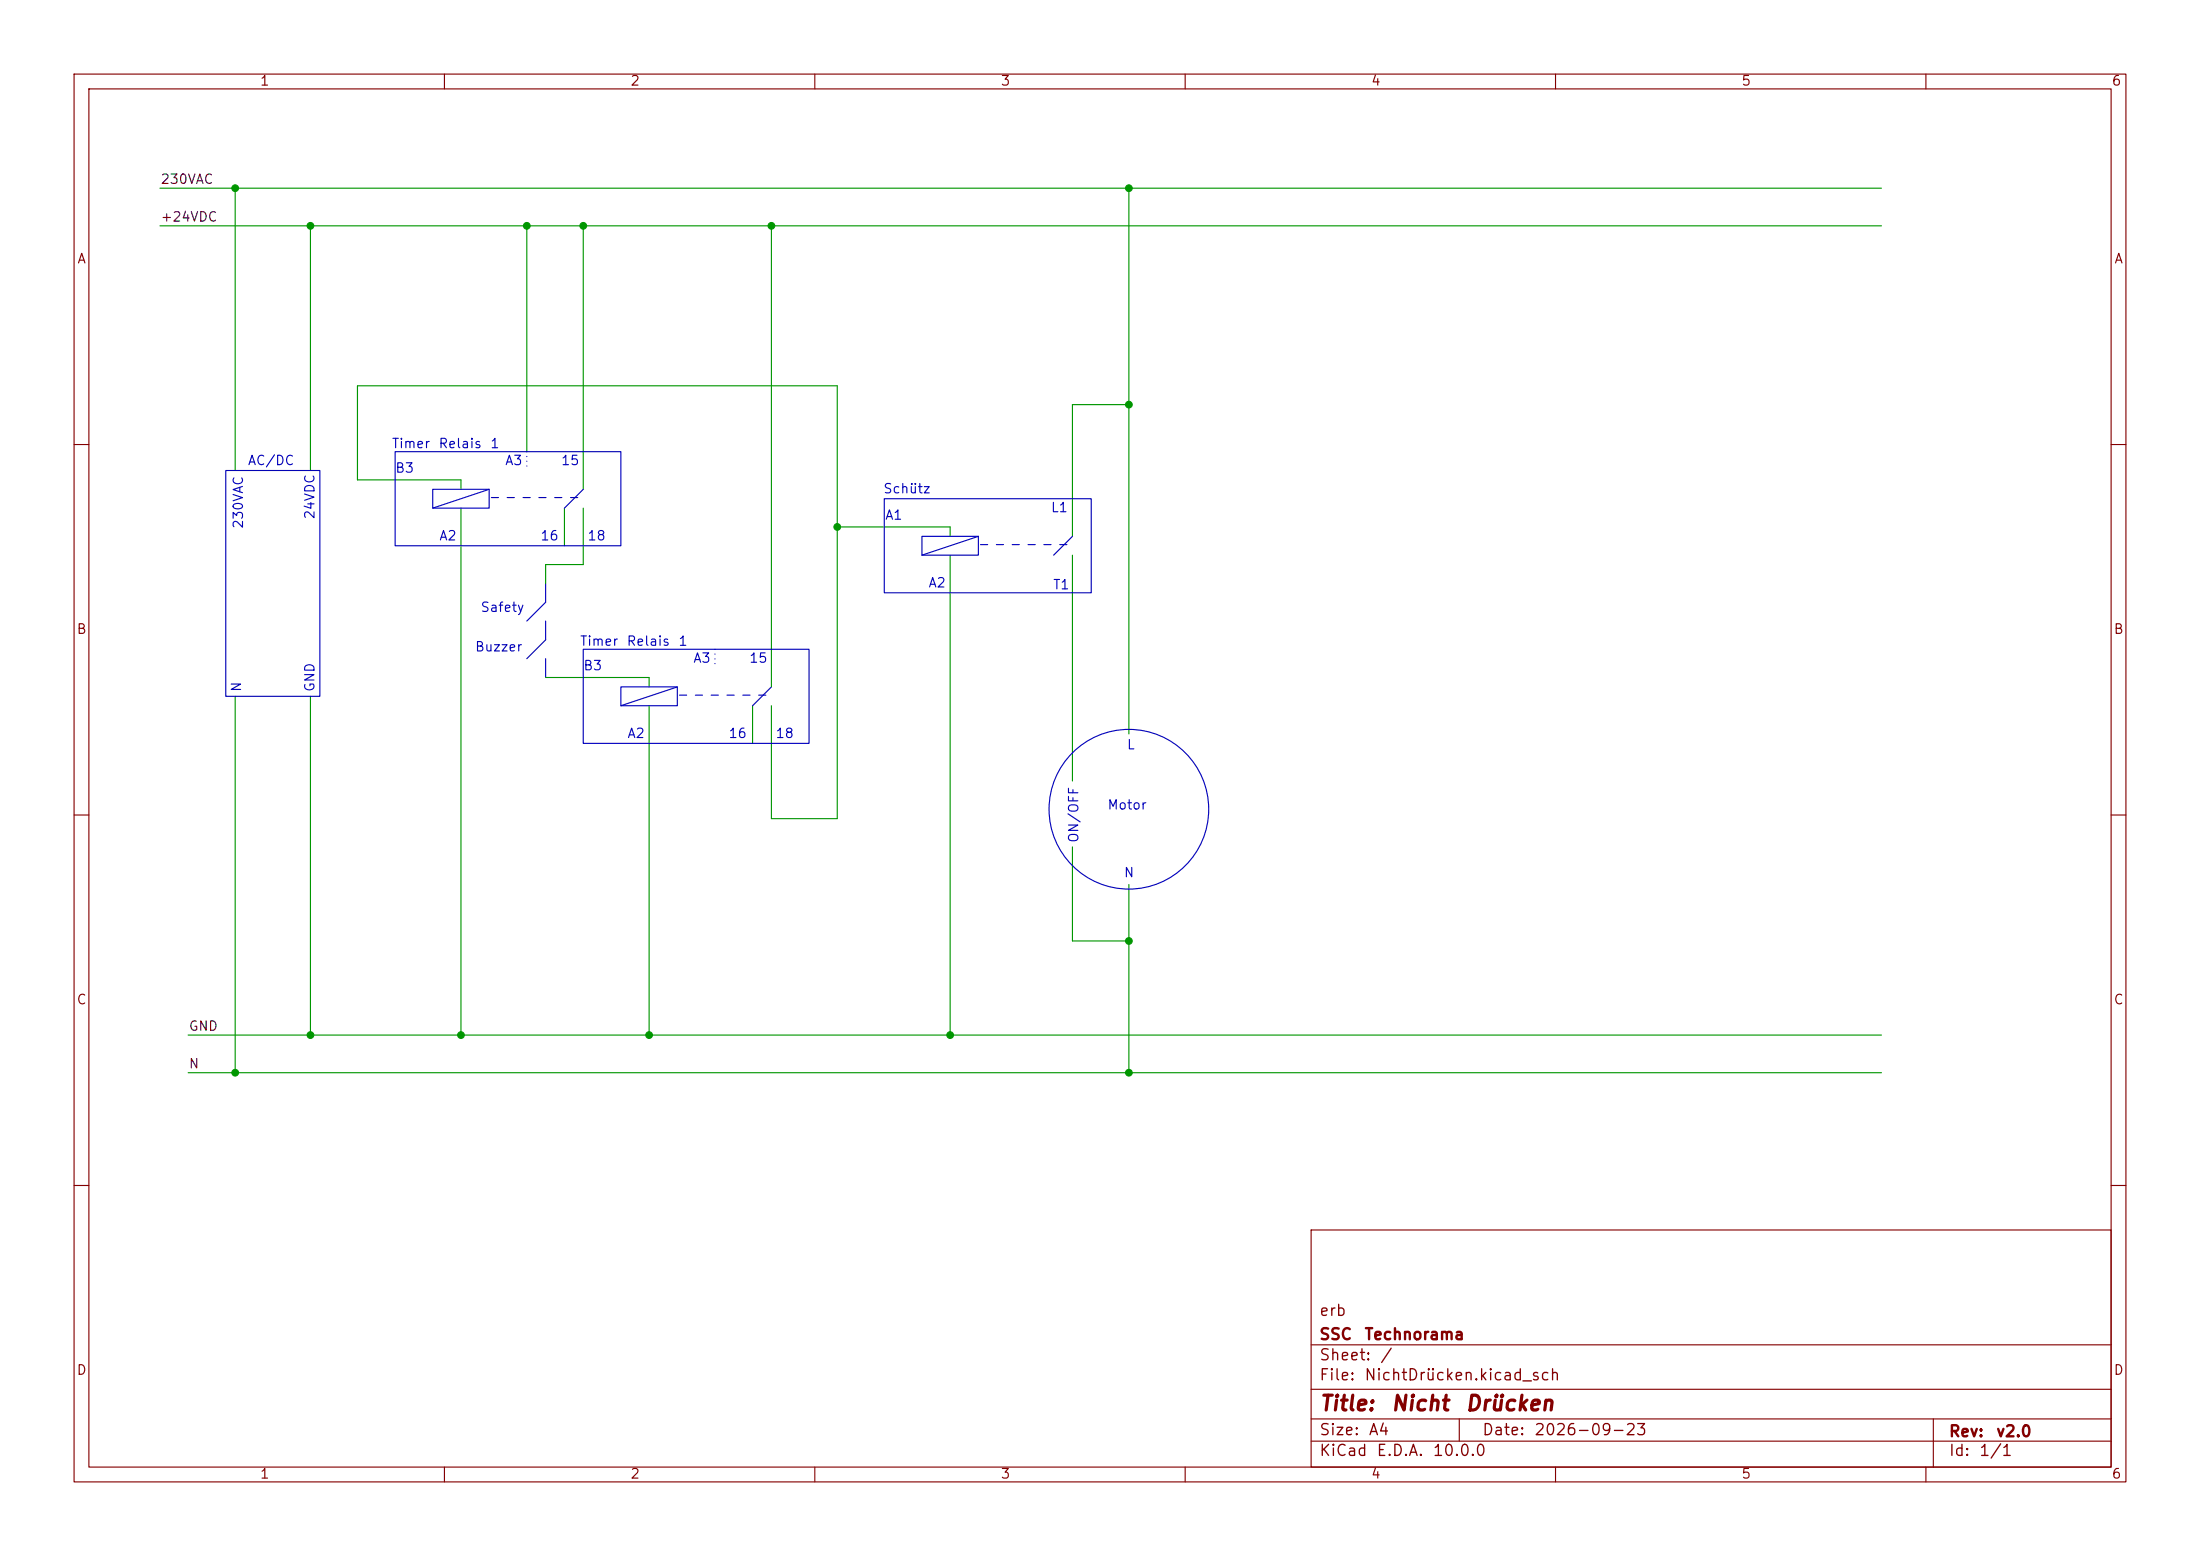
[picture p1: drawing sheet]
<svg xmlns="http://www.w3.org/2000/svg" width="297mm" height="210mm" viewBox="0 0 297 210" stroke-linecap="round" stroke-linejoin="round" font-family="sans-serif">
<g fill="none" stroke="#840000" stroke-width=".15">
<path d="M10 10h277v190h-277zM12 12h273v186h-273zM60 10v2M110 10v2M160 10v2M210 10v2M260 10v2M10 60h2M285 60h2M10 110h2M285 110h2M10 160h2"/>
<path d="M177 166h108v32h-108zM285 160h2M60 198v2M110 198v2M160 198v2M177 194.5h108M177 191.5h108M177 187.5h108M177 181.5h108M197 191.5v3M210 198v2M260 198v2"/>
<path d="M261 191.5v6.5"/>
</g>
<g fill="none" stroke="#0000c2" stroke-width=".15">
<path d="M30.5 63.5h12.7v30.5h-12.7zM53.3 61h30.5v12.7h-30.5zM58.4 66h7.6v2.6h-7.6zM66 66l-7.6 2.6M73.7 78.7v2.6l-2.6 2.5M78.7 66l-2.5 2.6M119.4 67.3h27.9v12.7h-27.9zM124.5 72.4h7.6v2.5h-7.6zM132.1 72.4l-7.6 2.5M144.8 72.4l-2.6 2.5M73.7 83.8v2.6l-2.6 2.5M73.7 88.9v2.5"/>
<path d="M78.7 87.6h30.5v12.7h-30.5zM83.8 92.7h7.6v2.6h-7.6zM91.4 92.7l-7.6 2.6M104.1 92.7l-2.5 2.6"/>
<circle cx="152.4" cy="109.2" r="10.8"/>
</g>
<path d="M71.1 61v2.5M96.5 87.6v2.6" fill="none" stroke="#0000c2" stroke-width=".15" stroke-dasharray="0 .6"/>
<g fill="none" stroke="#009600" stroke-width=".15">
<path d="M21.6 30.5h232.4M21.6 25.4h232.4M31.7 25.4v38.1M41.9 30.5v33M71.1 30.5v30.5M78.7 30.5v35.5M104.1 30.5v62.2M152.4 25.4v73.7M152.4 54.6h-7.6v17.8M62.2 66v-1.2h-13.9v-12.7h64.7v58.4h-8.9v-15.2M62.2 68.6v71.1M76.2 68.6v5.1"/>
<path d="M78.7 68.6v7.6h-5v2.5M113 71.1h15.3v1.3M128.3 74.9v64.8M144.8 74.9v30.5M31.7 94v50.8M41.9 94v45.7M73.7 91.4h13.9v1.3M87.6 95.3v44.4M101.6 95.3v5M144.8 114.3v12.7h7.6M152.4 119.4v25.4M25.4 139.7h228.6"/>
<path d="M25.4 144.8h228.6"/>
</g>
<g fill="#009600" stroke="#009600" stroke-width=".14">
<circle cx="41.9" cy="30.5" r=".46"/>
<circle cx="31.7" cy="25.4" r=".46"/>
<circle cx="71.1" cy="30.5" r=".46"/>
<circle cx="78.7" cy="30.5" r=".46"/>
<circle cx="113" cy="71.1" r=".46"/>
<circle cx="152.4" cy="25.4" r=".46"/>
<circle cx="104.1" cy="30.5" r=".46"/>
<circle cx="152.4" cy="54.6" r=".46"/>
<circle cx="128.3" cy="139.7" r=".46"/>
<circle cx="152.4" cy="144.8" r=".46"/>
<circle cx="152.4" cy="127" r=".46"/>
<circle cx="87.6" cy="139.7" r=".46"/>
<circle cx="62.2" cy="139.7" r=".46"/>
<circle cx="31.7" cy="144.8" r=".46"/>
<circle cx="41.9" cy="139.7" r=".46"/>
</g>
<g font-size="2" fill="#840000">
<text x="178" y="190.9">Title:</text>
<text x="187.7" y="190.9">Nicht</text>
<text x="197.7" y="190.9">Drücken</text>
</g>
<g font-size="1.5" fill="#840000">
<text x="178" y="178">erb</text>
<text x="178" y="184">Sheet:</text>
<text x="178" y="181.2">SSC</text>
<text x="184.1" y="181.2">Technorama</text>
<text x="186.2" y="184">/</text>
<text x="178" y="186.7">File:</text>
<text x="184.1" y="186.7">NichtDrücken.kicad_sch</text>
<text x="178" y="196.9">KiCad</text>
<text x="178" y="194.1">Size:</text>
<text x="184.7" y="194.1">A4</text>
<text x="185.7" y="196.9">E.D.A.</text>
<text x="193.3" y="196.9">10.0.0</text>
<text x="200" y="194.1">Date:</text>
<text x="207" y="194.1">2026-09-23</text>
<text x="263" y="194.3">Rev:</text>
<text x="263" y="196.9">Id:</text>
<text x="267.1" y="196.9">1/1</text>
<text x="269.4" y="194.3">v2.0</text>
</g>
<g font-size="1.3" fill="#840000">
<text x="35" y="11.9">1</text>
<text x="85" y="11.9">2</text>
<text x="135" y="11.9">3</text>
<text x="185" y="11.9">4</text>
<text x="235" y="11.9">5</text>
<text x="285" y="11.9">6</text>
<text x="10.3" y="35.9">A</text>
<text x="285.3" y="35.9">A</text>
<text x="10.3" y="85.9">B</text>
<text x="285.3" y="85.9">B</text>
<text x="10.3" y="135.9">C</text>
<text x="285.3" y="135.9">C</text>
<text x="10.3" y="185.9">D</text>
<text x="285.3" y="185.9">D</text>
<text x="35" y="199.9">1</text>
<text x="85" y="199.9">2</text>
<text x="135" y="199.9">3</text>
<text x="185" y="199.9">4</text>
<text x="235" y="199.9">5</text>
<text x="285" y="199.9">6</text>
</g>
<g font-size="1.3" fill="#0f0f0f">
<text x="21.6" y="25.1">230VAC</text>
<text x="21.6" y="30.2">+24VDC</text>
<text x="25.4" y="139.4">GND</text>
<text x="25.4" y="144.5">N</text>
</g>
<g font-size="1.3" fill="#0000c2">
<text x="33.4" y="63.1">AC/DC</text>
<text x="52.8" y="60.8">Timer</text>
<text x="53.3" y="64.1">B3</text>
<text x="59.1" y="60.8">Relais</text>
<text x="66.1" y="60.8">1</text>
<text x="68.1" y="63.1">A3</text>
<text x="75.7" y="63.1">15</text>
<text x="33.1" y="71.5" transform="rotate(-90 33.1 71.5)">230VAC</text>
<text x="42.8" y="70.2" transform="rotate(-90 42.8 70.2)">24VDC</text>
<text x="66.2" y="67.4">_</text>
<text x="68.3" y="67.4">_</text>
<text x="70.5" y="67.4">_</text>
<text x="72.6" y="67.4">_</text>
<text x="74.8" y="67.4">_</text>
<text x="76.9" y="67.4">_</text>
<text x="119.2" y="66.9">Schütz</text>
<text x="119.4" y="70.5">A1</text>
<text x="141.8" y="69.4">L1</text>
<text x="59.2" y="73.3">A2</text>
<text x="72.9" y="73.3">16</text>
<text x="79.2" y="73.3">18</text>
<text x="132.2" y="73.8">_</text>
<text x="134.4" y="73.8">_</text>
<text x="136.5" y="73.8">_</text>
<text x="138.7" y="73.8">_</text>
<text x="140.8" y="73.8">_</text>
<text x="142.9" y="73.8">_</text>
<text x="64.8" y="82.9">Safety</text>
<text x="125.2" y="79.6">A2</text>
<text x="142.1" y="79.9">T1</text>
<text x="64" y="88.2">Buzzer</text>
<text x="78.2" y="87.5">Timer</text>
<text x="84.5" y="87.5">Relais</text>
<text x="91.5" y="87.5">1</text>
<text x="93.5" y="89.8">A3</text>
<text x="101.1" y="89.8">15</text>
<text x="32.9" y="93.5" transform="rotate(-90 32.9 93.5)">N</text>
<text x="42.8" y="93.5" transform="rotate(-90 42.8 93.5)">GND</text>
<text x="78.7" y="90.8">B3</text>
<text x="91.6" y="94.1">_</text>
<text x="93.7" y="94.1">_</text>
<text x="95.9" y="94.1">_</text>
<text x="98" y="94.1">_</text>
<text x="100.2" y="94.1">_</text>
<text x="102.3" y="94.1">_</text>
<text x="84.6" y="99.9">A2</text>
<text x="98.3" y="99.9">16</text>
<text x="104.6" y="99.9">18</text>
<text x="152" y="101.5">L</text>
<text x="145.9" y="113.8" transform="rotate(-90 145.9 113.8)">ON/OFF</text>
<text x="149.4" y="109.6">Motor</text>
<text x="151.6" y="118.7">N</text>
</g>
</svg>
